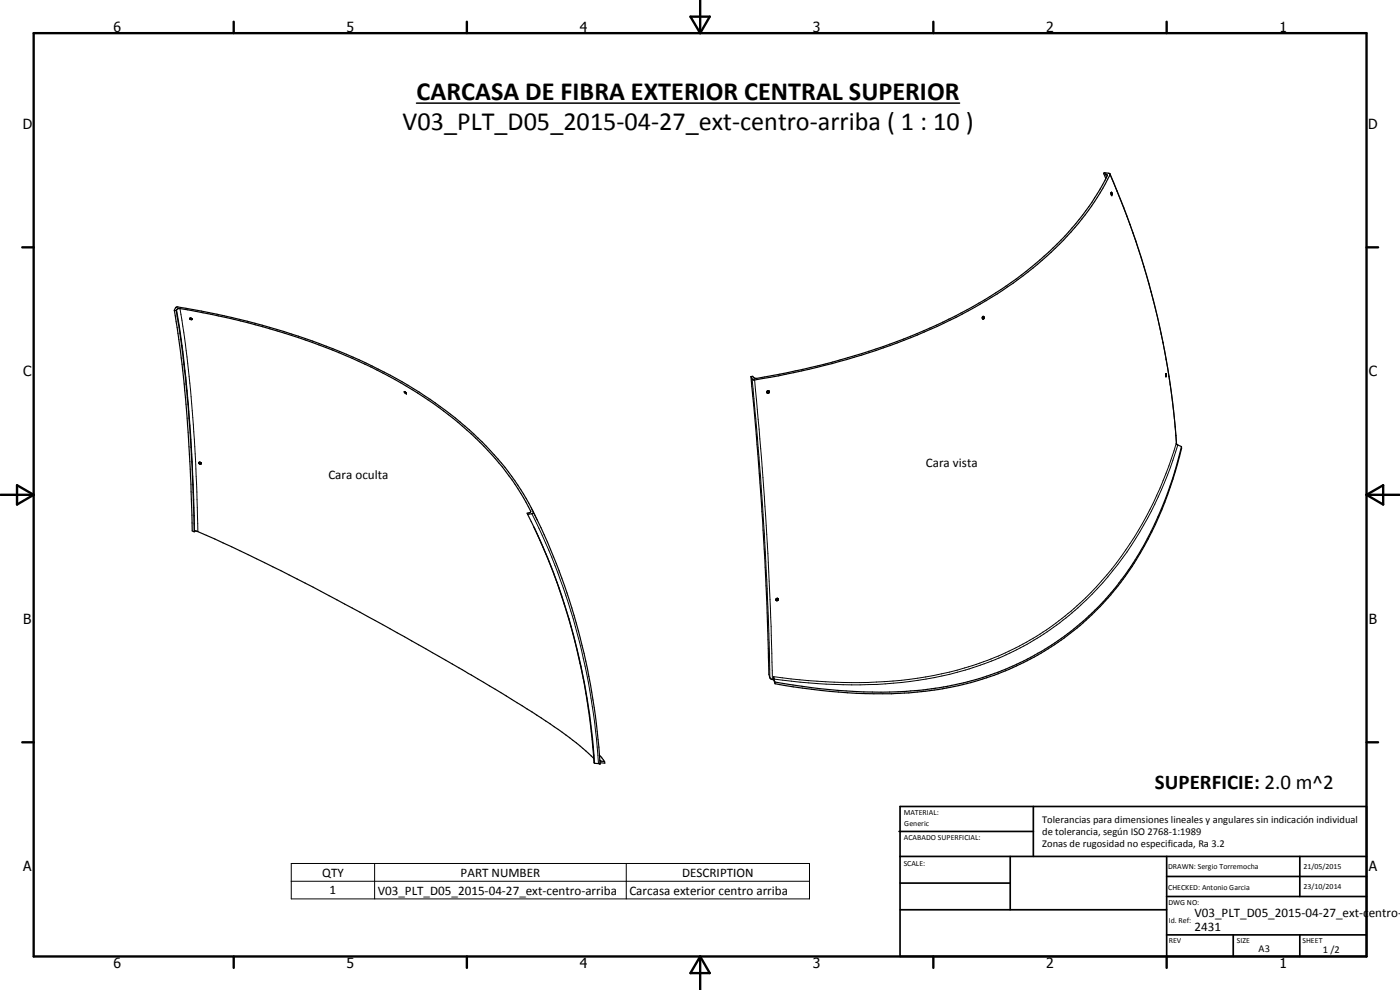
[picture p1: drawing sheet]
<svg xmlns="http://www.w3.org/2000/svg" width="420mm" height="297mm" viewBox="0 0 420 297" stroke-linecap="round" stroke-linejoin="round" font-family="sans-serif">
<g fill="none" stroke="#000" stroke-width=".35">
<path d="M331.2 52.1l1.1 .4a75.7 75.7 0 0 1-21.6 26.7 149.1 149.1 0 0 1-49.9 26.2 233.8 233.8 0 0 1-34.1 8.1l-.4-.1-.4-.5-.5 .1M331.2 52.1l.7 1.5M331.2 52.1l.2-.3 1.7 .4M333.1 52.2h.1M333.2 52.2a84.7 84.7 0 0 1-27.6 31.6 162.5 162.5 0 0 1-51.4 24.1l-16 3.9a85.8 85.8 0 0 1-12.3 2.1l-.5-.9M333.2 52.2a244.5 244.5 0 0 1 19.9 81M333.4 57.7l.4 .4-.1 .4zM333.6 58.5h.1M333.7 57.9h.1M333.7 58.3v.1M52.3 93.1l.4-.7 .3-.3a204.6 204.6 0 0 1 64.2 20.5 113 113 0 0 1 34.4 27.7 68.1 68.1 0 0 1 8.5 13.6l-1.7 .4M52.3 93.1l.6 .1"/>
<path d="M52.3 93.1l2.3 16.2a460.8 460.8 0 0 1 2.4 29.2l.7 20.8 .6 .3M52.9 93.2l.5-.6a200.1 200.1 0 0 1 65.1 21.3 104.5 104.5 0 0 1 36.1 31.4l.8 1.3a26.3 26.3 0 0 1 3.8 7l-1 .4 .2 .3M52.9 93.2a373.9 373.9 0 0 1 4.2 36.7l.6 11.1 .6 18.6M56.9 95.5h.5l.3 .3-.5 .1zM57 95.5h-.1M294.9 95l-.1 .5 .3 .3M294.9 95.5h.1M294.9 95l.1 .1M295 95.1l-.2 .5M295.1 94.9l-.2 .1M295.1 94.9h.1M295.1 94.9l.1 .1"/>
<path d="M295.1 95.7v.1M295.2 95h.1M295.2 95.7h-.1M295.3 95v.5M295.3 95.6l-.1 .1M295.3 95.5v.1M295.3 95.5h.1M121.4 117.5h.1M121.5 117.5l.4 .4v.2M121.5 117.5l-.1 .2 .4 .4M121.6 117.6h.1M121.8 118.1h.1"/>
<path d="M225.4 113l1.6 17.5 1.9 25.8 1.3 24.9 .5 21.2 .4 1.1 .5 .3 .6 .2M230.2 117.4h.1M230.7 117.3l.2 .3-.3 .4-.4-.2v-.4M230.7 117.3l-.5 .1M230.7 117.3v.4l-.5 .2M230.9 117.7l-.1 .1M349.8 112.8l.1 .1M349.9 112.9h.1M349.9 112.1v.8M349.9 112.1h.1M350 112.1h.1M350 112.1v.8"/>
<path d="M59.6 138.9l.1 .1M59.8 138.7l-.2 .2M59.8 138.7h.3M59.9 138.7l.5 .2M60.1 138.7h.1M60.2 138.7l.2 .5h-.5l-.2-.2M60.2 139.2h.1M353 133l.3 .5 1.3 .5M354.6 134a98.2 98.2 0 0 1-27 50.5 86.1 86.1 0 0 1-49.8 22.9 153.5 153.5 0 0 1-45.2-2.3M354.6 134a105.2 105.2 0 0 1-20.3 42.9 83.6 83.6 0 0 1-45.2 28 119.3 119.3 0 0 1-37.8 2.2l-7.9-.8-10.8-1.7M58.3 159.6l.3-.3 .6 .1 10.3 4.6 24.5 12.2 27.4 14.9 21.9 12.6a268.8 268.8 0 0 1 30.7 20l4.2 3.9M158.4 154.3l3.1 6.5"/>
<path d="M159.6 152.8a195.1 195.1 0 0 1 20.4 76.3l-1.6-.1M160.1 158l3.8 8.2 3.1 8M162.5 163l1.9 4.4M165.6 170.5a198.8 198.8 0 0 1 12.8 58.5M167.2 174.8a202.2 202.2 0 0 1 11.1 54.1l.1 .1M232.9 179.8h.1M233.5 179.6h.1M233.5 179.6l-.3 .4h-.4M233.6 179.7h.1M233.6 179.9v.1M232.9 180h.1M233.1 180.2v.1"/>
<path d="M232.2 203v1M232.2 203.4v.1M232.2 204l.4 1.1M232.2 203.6l.4 1M232.6 204.6v.5M179.9 226.6l1.5 1.9M180 228.3l1.4 .2M180.1 228.3h.1M181.4 228.5l.1 .5-1.4-.1"/>
<circle cx="233.2" cy="179.9" r=".36"/>
</g>
<g fill="#000">
<circle cx="333.5" cy="58.4" r=".18"/>
<circle cx="333.5" cy="57.7" r=".18"/>
<circle cx="333.7" cy="57.8" r=".18"/>
<circle cx="333.7" cy="58.5" r=".18"/>
<circle cx="57" cy="95.5" r=".18"/>
<circle cx="121.4" cy="117.5" r=".18"/>
<circle cx="122" cy="118" r=".18"/>
<circle cx="349.9" cy="112.9" r=".18"/>
<circle cx="350" cy="112.1" r=".18"/>
<circle cx="180" cy="229.1" r=".18"/>
<circle cx="180.1" cy="229" r=".18"/>
</g>
<g fill="none" stroke="#000" stroke-width=".3">
<path d="M331.7 52.2l.4 .9M333.2 52.4a245.7 245.7 0 0 1 19.8 80.7M53 93l.6 3.4a456.7 456.7 0 0 1 4.8 63M54 92.6a463.2 463.2 0 0 1 5.4 66.9M225.7 113.7a1232.1 1232.1 0 0 1 4.9 71.1l.4 18.5M226.5 114a1186.7 1186.7 0 0 1 5.3 87.3v2.6M353 133a104.4 104.4 0 0 1-33.4 51.8 85.8 85.8 0 0 1-27.8 14.9 129.7 129.7 0 0 1-51.8 4.3l-7.8-1M353.5 133.5a104.2 104.2 0 0 1-35.4 53.4 87.2 87.2 0 0 1-28.4 14.1 134.1 134.1 0 0 1-54.8 3.1l-2.6-.3M159.6 154.1a195.9 195.9 0 0 1 20 75M160.1 153.7l1.2 2.5M180 228l.4 .4M87.4 259.1h155.5v10.6h-155.5z"/>
<path d="M112.4 259.1v10.6M187.9 259.1v10.6M87.4 264.4h155.5"/>
</g>
<path d="M125 30.9h163" fill="none" stroke="#000" stroke-width=".46"/>
<g fill="none" stroke="#000" stroke-width=".71">
<path d="M10.1 9.9h400v277.1h-400zM70.1 6.5v3.4M140.1 6.5v3.4M207.2 5h5.8l-2.9 4.9zM210.1 0v9.9M280.1 6.5v3.4M350.1 6.5v3.4M6.7 74.2h3.4M410.1 74.2h3.5M.1 148.5h10M5.1 145.6l5 2.9-5 2.9zM410.1 148.5h10"/>
<path d="M410.1 148.5l5-2.9v5.8zM6.7 222.7h3.4M410.1 222.7h3.5M70.1 287v3.4M140.1 287v3.4M210.1 287v10M210.1 287l2.9 5h-5.8zM280.1 287v3.4M350.1 287v3.4"/>
</g>
<g fill="none" stroke="#000" stroke-width=".51">
<path d="M269.8 249.5h40.3M270.1 242h140v45h-140zM270.1 257h140M303.2 257v16M310.1 242v15M350.1 257v30M390.1 257v12M270.1 265h33.1M270.1 273h80M350.1 269h60M350.1 263h60M350.1 280.5h60"/>
<path d="M370.1 280.5v6.5M390.1 280.5v6.5"/>
</g>
<g font-size="7.9">
<text x="125" y="29.9">CARCASA DE FIBRA EXTERIOR CENTRAL SUPERIOR</text>
<text x="120.8" y="38.9">V03_PLT_D05_2015-04-27_ext-centro-arriba ( 1 : 10 )</text>
</g>
<text font-size="6.3" x="346.6" y="236.6">SUPERFICIE: 2.0 m^2</text>
<g font-size="4.2">
<text x="34" y="9.6">6</text>
<text x="104" y="9.6">5</text>
<text x="174" y="9.6">4</text>
<text x="244" y="9.6">3</text>
<text x="314" y="9.6">2</text>
<text x="384" y="9.6">1</text>
<text x="6.8" y="38.7">D</text>
<text x="410.6" y="38.7">D</text>
<text x="7" y="112.9">C</text>
<text x="410.8" y="112.9">C</text>
<text x="7" y="187.1">B</text>
<text x="410.8" y="187.1">B</text>
<text x="7" y="261.4">A</text>
<text x="410.8" y="261.4">A</text>
<text x="34" y="290.4">6</text>
<text x="104" y="290.4">5</text>
<text x="174" y="290.4">4</text>
<text x="244" y="290.4">3</text>
<text x="314" y="290.4">2</text>
<text x="384" y="290.4">1</text>
</g>
<g font-size="3.9">
<text x="98.5" y="143.8">Cara oculta</text>
<text x="277.9" y="140">Cara vista</text>
<text x="96.7" y="263">QTY</text>
<text x="138.2" y="263">PART NUMBER</text>
<text x="204.7" y="263">DESCRIPTION</text>
<text x="98.9" y="268.4">1</text>
<text x="113.4" y="268.4">V03_PLT_D05_2015-04-27_ext-centro-arriba</text>
<text x="188.9" y="268.4">Carcasa exterior centro arriba</text>
<text x="358.5" y="275.1">V03_PLT_D05_2015-04-27_ext-centro-</text>
<text x="358.5" y="279.4">2431</text>
</g>
<g font-size="3.1">
<text x="312.7" y="246.8">Tolerancias para dimensiones lineales y angulares sin indicación individual</text>
<text x="312.7" y="250.4">de tolerancia, según ISO 2768-1:1989</text>
<text x="312.7" y="254">Zonas de rugosidad no especificada, Ra 3.2</text>
<text x="377.7" y="285.6">A3</text>
<text x="397" y="285.9">1 /2</text>
</g>
<g font-size="2.4">
<text x="271.2" y="244.4">MATERIAL:</text>
<text x="271.3" y="252">ACABADO SUPERFICIAL:</text>
<text x="271.4" y="247.9">Generic</text>
<text x="271.2" y="259.7">SCALE:</text>
<text x="350.6" y="260.8">DRAWN: Sergio Torremocha</text>
<text x="391.2" y="260.6">21/05/2015</text>
<text x="350.6" y="267">CHECKED: Antonio Garcia</text>
<text x="391.2" y="266.7">23/10/2014</text>
<text x="350.6" y="271.4">DWG NO:</text>
<text x="350.8" y="276.9">Id. Ref:</text>
<text x="350.8" y="282.8">REV</text>
<text x="371.2" y="282.9">SIZE</text>
<text x="390.9" y="282.9">SHEET</text>
</g>
</svg>
